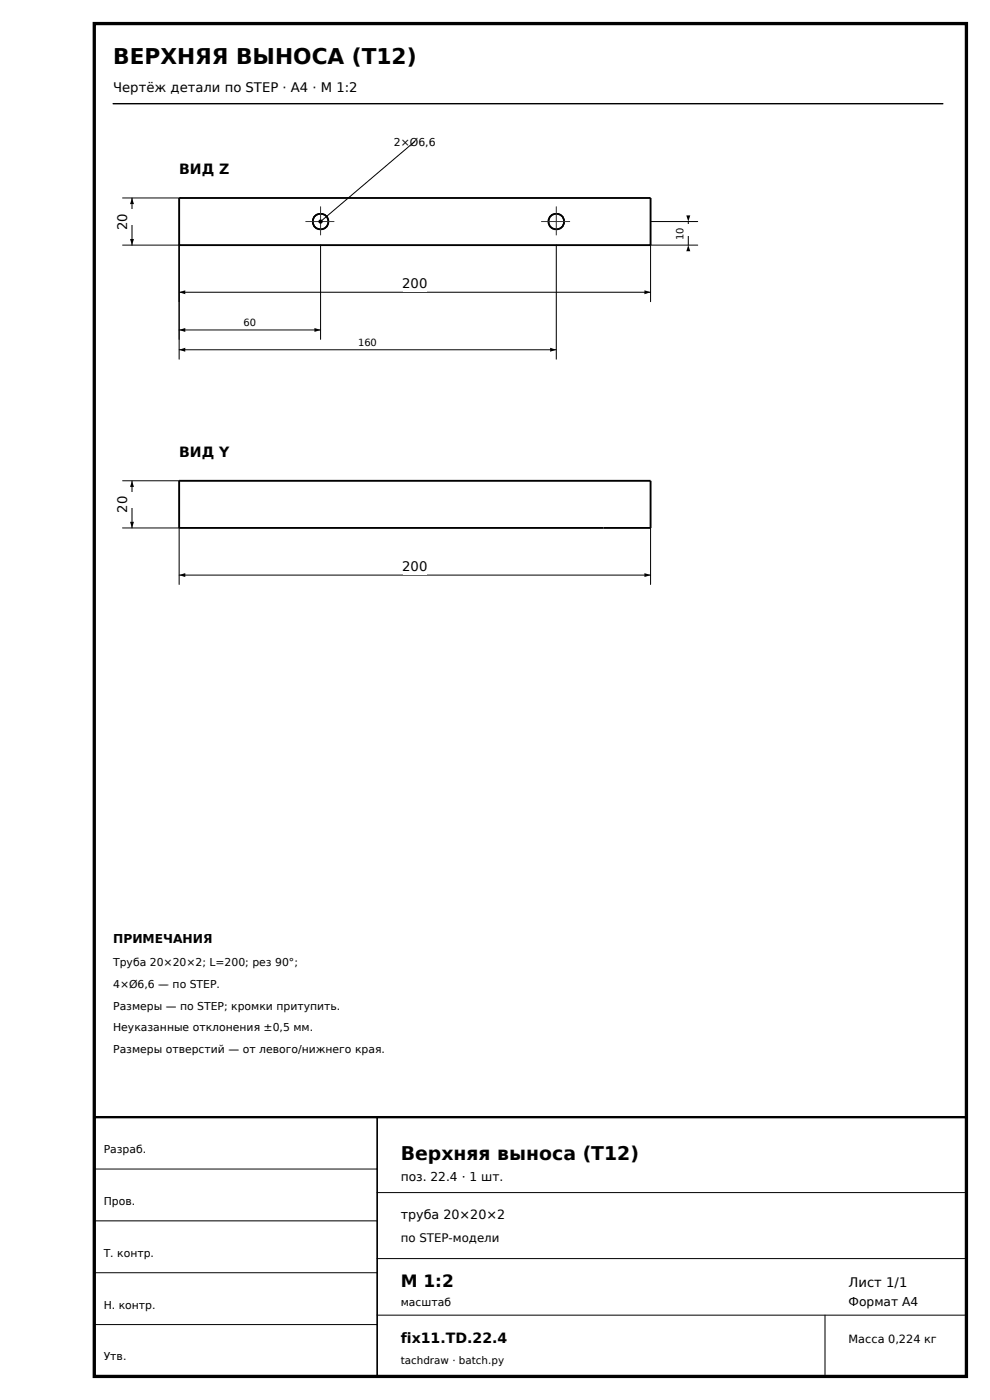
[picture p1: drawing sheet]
<svg xmlns="http://www.w3.org/2000/svg" width="210mm" height="297mm" viewBox="0 0 210 297" stroke-linecap="round" stroke-linejoin="round" font-family="sans-serif">
<path d="M20 5h185v287h-185z" fill="none" stroke="#000" stroke-width=".7" stroke-linecap="butt"/>
<path d="M24 22h176" fill="none" stroke="#000" stroke-width=".3"/>
<path d="M20 237h185v55h-185z" fill="none" stroke="#000" stroke-width=".5"/>
<g fill="none" stroke="#000" stroke-width=".35">
<path d="M80 237v55"/>
<circle cx="68" cy="47" r="1.66"/>
<circle cx="118" cy="47" r="1.66"/>
</g>
<path d="M38 52v12M138 52v12M38 62h100M20 248h60M20 259h60M80 253h125M20 270h60M80 267h125M80 279h125M175 279v13M20 281h60" fill="none" stroke="#000" stroke-width=".21"/>
<path d="M38 42h100v10h-100zM38 102h100v10h-100z" fill="none" stroke="#000" stroke-width=".4"/>
<path d="M38 62l1.3-.4v.8zM136.7 61.6l1.3 .4-1.3 .4z" fill="#000"/>
<path d="M85.5 58.5h5v3.4h-5z" fill="#fff"/>
<path d="M26 42h12M26 52h12M28 42v10" fill="none" stroke="#000" stroke-width=".21"/>
<path d="M28 42l.4 1.3h-.8zM27.6 50.7h.8l-.4 1.3z" fill="#000"/>
<path d="M25.3 44.4h3.4v3.4h-3.4z" fill="#fff"/>
<path d="M38 112v12M138 112v12M38 122h100" fill="none" stroke="#000" stroke-width=".21"/>
<path d="M38 122l1.3-.4v.8zM136.7 121.6l1.3 .4-1.3 .4z" fill="#000"/>
<path d="M85.5 118.5h5v3.4h-5z" fill="#fff"/>
<path d="M26 102h12M26 112h12M28 102v10" fill="none" stroke="#000" stroke-width=".21"/>
<path d="M28 102l.4 1.3h-.8zM27.6 110.7h.8l-.4 1.3z" fill="#000"/>
<path d="M25.3 104.4h3.4v3.4h-3.4z" fill="#fff"/>
<g fill="none" stroke="#000" stroke-width=".35">
<circle cx="68" cy="47" r="1.66"/>
<circle cx="118" cy="47" r="1.66"/>
</g>
<path d="M64.9 47h6.2M68 43.9v6.2M114.8 47h6.4M118 43.9v6.2" fill="none" stroke="#333" stroke-width=".21" stroke-dasharray="6 1.4 1.2 1.4"/>
<path d="M38 52v20M68 52v20M38 70h30" fill="none" stroke="#000" stroke-width=".21"/>
<path d="M38 70l1.3-.4v.8zM66.7 69.6l1.3 .4-1.3 .4z" fill="#000"/>
<path d="M51.7 67.2h2.6v2.5h-2.6z" fill="#fff"/>
<path d="M38 52v24.2M118 52v24.2M38 74.2h80" fill="none" stroke="#000" stroke-width=".21"/>
<path d="M38 74.2l1.3-.4v.8zM116.7 73.8l1.3 .4-1.3 .4z" fill="#000"/>
<path d="M76.1 71.4h3.8v2.5h-3.8z" fill="#fff"/>
<path d="M138 52h10M138 47h10M146 47v5" fill="none" stroke="#000" stroke-width=".21"/>
<path d="M146 52l.4 1.3h-.8zM145.6 45.7h.8l-.4 1.3z" fill="#000"/>
<path d="M143.7 47.6h2.6v2.5h-2.6z" fill="#fff"/>
<path d="M68 47l20-17z" fill="#000" stroke="#000" stroke-width=".21"/>
<circle cx="68" cy="47" r=".45" fill="#000"/>
<text font-size="4.6" x="24" y="13.5">ВЕРХНЯЯ ВЫНОСА (T12)</text>
<text font-size="4" x="85" y="246">Верхняя выноса (T12)</text>
<text font-size="3.6" x="85" y="273">М 1:2</text>
<g font-size="3">
<text x="38" y="37">ВИД Z</text>
<text x="38" y="97">ВИД Y</text>
<text x="85" y="285">fix11.TD.22.4</text>
</g>
<g font-size="2.8">
<text x="24" y="19.5">Чертёж детали по STEP · A4 · М 1:2</text>
<text x="27" y="48.8" transform="rotate(-90 27 48.8)">20</text>
<text x="85.3" y="61.1">200</text>
<text x="27" y="108.8" transform="rotate(-90 27 108.8)">20</text>
<text x="85.3" y="121.1">200</text>
<text x="180" y="273">Лист 1/1</text>
</g>
<text font-size="2.7" x="85" y="258.5">труба 20×20×2</text>
<g font-size="2.6">
<text x="24" y="200">ПРИМЕЧАНИЯ</text>
<text x="85" y="250.6">поз. 22.4 · 1 шт.</text>
<text x="180" y="277">Формат A4</text>
</g>
<text font-size="2.5" x="85" y="263.5">по STEP-модели</text>
<text font-size="2.4" x="180" y="285">Масса 0,224 кг</text>
<g font-size="2.3">
<text x="83.6" y="30.9">2×Ø6,6</text>
<text x="24" y="205">Труба 20×20×2; L=200; рез 90°;</text>
<text x="24" y="209.6">4×Ø6,6 — по STEP.</text>
<text x="24" y="214.2">Размеры — по STEP; кромки притупить.</text>
<text x="24" y="218.8">Неуказанные отклонения ±0,5 мм.</text>
<text x="24" y="223.4">Размеры отверстий — от левого/нижнего края.</text>
<text x="22" y="244.6">Разраб.</text>
<text x="22" y="255.6">Пров.</text>
<text x="22" y="266.6">Т. контр.</text>
<text x="22" y="277.6">Н. контр.</text>
<text x="85" y="277">масштаб</text>
<text x="22" y="288.6">Утв.</text>
</g>
<text font-size="2.2" x="85" y="289.3">tachdraw · batch.py</text>
<g font-size="2.1">
<text x="145" y="50.9" transform="rotate(-90 145 50.9)">10</text>
<text x="51.7" y="69.1">60</text>
<text x="76" y="73.3">160</text>
</g>
</svg>
